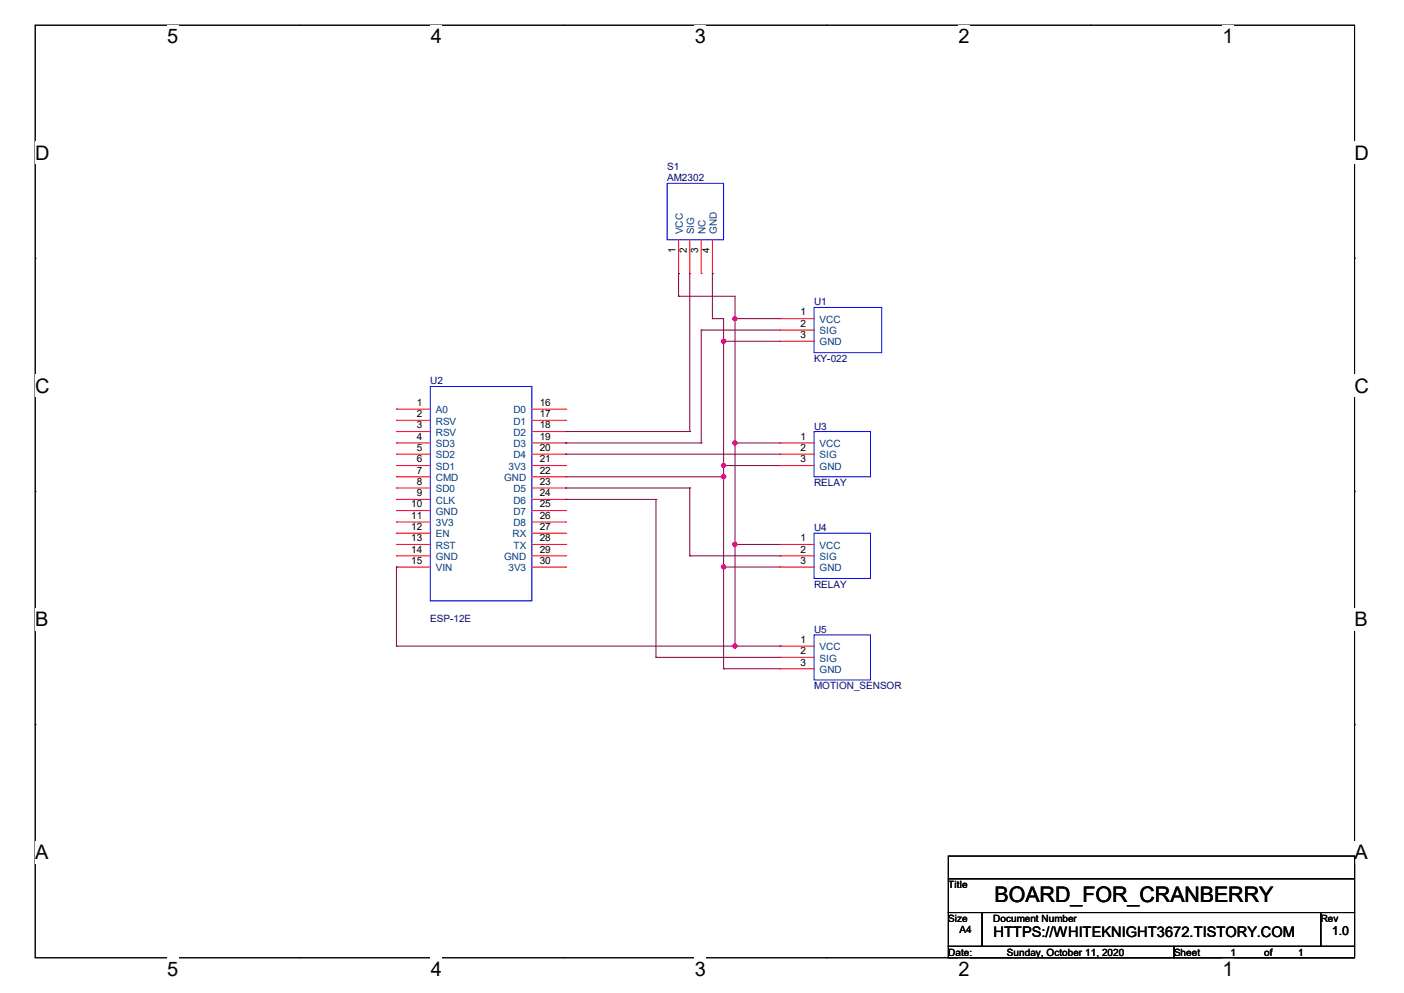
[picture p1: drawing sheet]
<svg xmlns="http://www.w3.org/2000/svg" width="297mm" height="210mm" viewBox="0 0 297 210" stroke-linecap="round" stroke-linejoin="round" font-family="sans-serif">
<path d="M7.5 5.3h279.1v197.3h-279.1z" fill="none" stroke="#000" stroke-width=".21"/>
<g fill="#fff">
<path d="M35.3 5.3h2.4v4.8h-2.4z"/>
<path d="M35.3 202.6h2.4v4.7h-2.4z"/>
</g>
<path d="M63.2 5.3h.1M63.2 202.6h.1" fill="none" stroke="#000" stroke-width=".21"/>
<g fill="#fff">
<path d="M91.1 5.3h2.4v4.8h-2.4z"/>
<path d="M91.1 202.6h2.4v4.7h-2.4z"/>
</g>
<path d="M119.1 5.3h.1M119.1 202.6h.1" fill="none" stroke="#000" stroke-width=".21"/>
<g fill="#fff">
<path d="M147 5.3h2.4v4.8h-2.4z"/>
<path d="M147 202.6h2.4v4.7h-2.4z"/>
</g>
<path d="M174.9 5.3h.1M174.9 202.6h.1" fill="none" stroke="#000" stroke-width=".21"/>
<g fill="#fff">
<path d="M202.8 5.3h2.3v4.8h-2.3z"/>
<path d="M202.8 202.6h2.3v4.7h-2.3z"/>
</g>
<path d="M230.7 5.3h.1M230.7 202.6h.1" fill="none" stroke="#000" stroke-width=".21"/>
<g fill="#fff">
<path d="M258.6 5.3h2.4v4.8h-2.4z"/>
<path d="M258.6 202.6h2.4v4.7h-2.4z"/>
<path d="M7.5 30h3v4.7h-3z"/>
<path d="M286.6 30h3v4.7h-3z"/>
<path d="M7.5 79.2h3v4.8h-3z"/>
<path d="M286.6 79.2h3v4.8h-3z"/>
</g>
<path d="M7.5 54.6h.1M286.6 54.6h.1" fill="none" stroke="#000" stroke-width=".21"/>
<g fill="#fff">
<path d="M7.5 128.6h2.8v4.7h-2.8z"/>
<path d="M286.6 128.6h2.8v4.7h-2.8z"/>
</g>
<path d="M7.5 103.9h.1M286.6 103.9h.1" fill="none" stroke="#000" stroke-width=".21"/>
<g fill="#fff">
<path d="M7.4 177.9h2.9v4.7h-2.9z"/>
<path d="M286.5 177.9h2.9v4.7h-2.9z"/>
</g>
<path d="M7.5 153.2h.1M286.6 153.2h.1M200.6 181.1h86v4.7h-86zM200.6 185.8h86v7.2h-86zM200.6 193h7.2v7.2h-7.2zM207.8 193h71.6v7.2h-71.6zM279.4 193h7.2v7.2h-7.2zM200.6 200.2h47.8v2.4h-47.8zM248.4 200.2h38.2v2.4h-38.2z" fill="none" stroke="#000" stroke-width=".21"/>
<path d="M141.1 38.8h12v11.9h-12zM172.2 65h14.3v9.6h-14.3zM91 81.7h21.5v45.4h-21.5zM172.2 91.3h11.9v9.5h-11.9zM172.2 112.8h11.9v9.5h-11.9zM172.2 134.3h11.9v9.5h-11.9z" fill="none" stroke="#00f" stroke-width=".21"/>
<g fill="none" stroke="#f00" stroke-width=".21">
<path d="M143.6 57.9h.1M143.6 50.7v7.2M145.9 57.9h.1M145.9 50.7v7.2M148.3 57.9h.1M148.3 50.7v7.2M150.7 57.9h.1M150.7 50.7v7.2M165 67.4h.1M165 69.8h.1M165 72.2h.1M165 67.4h7.2"/>
<path d="M165 69.8h7.2M165 72.2h7.2M83.9 86.5h.1M83.9 88.9h.1M83.9 91.3h.1M83.9 93.7h.1M83.9 96.1h.1M83.9 98.5h.1M83.9 93.7h7.1M83.9 96.1h7.1M83.9 98.5h7.1M83.9 86.5h7.1"/>
<path d="M83.9 88.9h7.1M83.9 91.3h7.1M112.5 93.7h7.2M112.5 96.1h7.2M112.5 98.5h7.2M112.5 86.5h7.2M112.5 88.9h7.2M112.5 91.3h7.2M119.7 86.5h.1M119.7 88.9h.1M119.7 91.3h.1M119.7 93.7h.1"/>
<path d="M119.7 96.1h.1M119.7 98.5h.1M165 93.7h.1M165 96.1h.1M165 98.5h.1M165 93.7h7.2M165 96.1h7.2M165 98.5h7.2M83.9 100.8h.1M83.9 103.2h.1M83.9 105.6h.1M83.9 108h.1"/>
<path d="M83.9 110.4h.1M83.9 112.8h.1M83.9 115.1h.1M83.9 117.6h.1M83.9 119.9h.1M83.9 100.8h7.1M83.9 103.2h7.1M83.9 105.6h7.1M83.9 108h7.1M83.9 110.4h7.1M83.9 112.8h7.1M83.9 115.1h7.1"/>
<path d="M83.9 117.6h7.1M83.9 119.9h7.1M112.5 100.8h7.2M112.5 103.2h7.2M112.5 105.6h7.2M112.5 108h7.2M112.5 110.4h7.2M112.5 112.8h7.2M112.5 115.1h7.2M112.5 117.6h7.2M112.5 119.9h7.2M119.7 100.8h.1"/>
<path d="M119.7 103.2h.1M119.7 105.6h.1M119.7 108h.1M119.7 110.4h.1M119.7 112.8h.1M119.7 115.1h.1M119.7 117.6h.1M119.7 119.9h.1M165 115.1h.1M165 117.6h.1M165 119.9h.1M165 115.1h7.2"/>
<path d="M165 117.6h7.2M165 119.9h7.2M165 136.7h.1M165 139h.1M165 136.7h7.2M165 139h7.2M165 141.4h.1M165 141.4h7.2"/>
</g>
<g fill="none" stroke="#800040" stroke-width=".21">
<path d="M143.6 57.9h.1M143.6 57.9v4.8M145.9 57.9v33.4M150.7 57.9h.1M150.7 57.9v9.5M143.6 62.7h.1M143.6 62.7h11.9v74M148.3 69.8h.1M148.3 69.8v23.9M148.3 69.8h16.7M150.7 67.4h.1M150.7 67.4h2.4v74"/>
<path d="M153.1 72.2h.1M153.1 72.2h11.9M155.5 67.4h.1M155.5 67.4h9.5M119.7 93.7h.1M119.7 91.3h.1M119.7 96.1h.1M119.7 93.7h28.6M119.7 91.3h26.2M119.7 96.1h45.3M145.9 91.3h.1M148.3 93.7h.1"/>
<path d="M153.1 98.5h.1M153.1 98.5h11.9M155.5 93.7h.1M155.5 93.7h9.5M83.9 119.9h.1M83.9 119.9v16.8M119.7 103.2h.1M119.7 105.6h.1M119.7 103.2h26.2M119.7 105.6h19.1M119.7 100.8h33.4M138.8 105.6h.1"/>
<path d="M138.8 105.6v33.4M145.9 103.2h.1M145.9 117.6h.1M145.9 103.2v14.4M145.9 117.6h19.1M153.1 100.8h.1M153.1 119.9h.1M153.1 119.9h11.9M155.5 115.1h.1M155.5 115.1h9.5M83.9 136.7h.1M83.9 136.7h81.1"/>
<path d="M138.8 139h.1M138.8 139h26.2M155.5 136.7h.1M165 136.7h.1M153.1 141.4h.1M153.1 141.4h11.9"/>
</g>
<g fill="#f0f" stroke="#f0f" stroke-width=".21">
<circle cx="155.5" cy="136.6" r=".44"/>
<circle cx="155.5" cy="93.7" r=".44"/>
<circle cx="155.5" cy="115.1" r=".44"/>
<circle cx="153.1" cy="72.2" r=".46"/>
<circle cx="153.1" cy="98.4" r=".46"/>
<circle cx="153.1" cy="100.8" r=".46"/>
<circle cx="153.1" cy="119.9" r=".46"/>
<circle cx="155.5" cy="67.4" r=".44"/>
</g>
<text font-size="4.5" x="210.4" y="190.8">BOARD_FOR_CRANBERRY</text>
<g font-size="4.2">
<text x="35.3" y="9.1">5</text>
<text x="91.1" y="9.1">4</text>
<text x="147" y="9.1">3</text>
<text x="202.8" y="9.1">2</text>
<text x="258.6" y="9.1">1</text>
<text x="7.5" y="33.8">D</text>
<text x="286.6" y="33.8">D</text>
<text x="7.5" y="83.1">C</text>
<text x="286.6" y="83.1">C</text>
<text x="7.5" y="132.4">B</text>
<text x="286.6" y="132.4">B</text>
<text x="7.5" y="181.7">A</text>
<text x="286.6" y="181.7">A</text>
<text x="35.3" y="206.4">5</text>
<text x="91.1" y="206.4">4</text>
<text x="147" y="206.4">3</text>
<text x="202.8" y="206.4">2</text>
<text x="258.6" y="206.4">1</text>
</g>
<text font-size="3.1" x="210.1" y="198.2">HTTPS://WHITEKNIGHT3672.TISTORY.COM</text>
<text font-size="2.6" x="281.8" y="197.7">1.0</text>
<g font-size="2.1" fill="#000080">
<text x="141.1" y="35.9">S1</text>
<text x="141.1" y="38.3">AM2302</text>
<text x="172.2" y="64.6">U1</text>
<text x="172.2" y="76.5">KY-022</text>
<text x="91" y="81.3">U2</text>
<text x="172.2" y="90.8">U3</text>
<text x="172.2" y="102.8">RELAY</text>
<text x="172.2" y="112.4">U4</text>
<text x="172.2" y="124.3">RELAY</text>
<text x="91" y="131.4">ESP-12E</text>
<text x="172.2" y="133.8">U5</text>
<text x="172.2" y="145.8">MOTION_SENSOR</text>
</g>
<g font-size="2.1">
<text x="142.9" y="53.6" transform="rotate(-90 142.9 53.6)">1</text>
<text x="145.3" y="53.6" transform="rotate(-90 145.3 53.6)">2</text>
<text x="147.7" y="53.6" transform="rotate(-90 147.7 53.6)">3</text>
<text x="150.1" y="53.6" transform="rotate(-90 150.1 53.6)">4</text>
<text x="169.4" y="66.7">1</text>
<text x="169.4" y="69.1">2</text>
<text x="169.4" y="71.5">3</text>
<text x="88.2" y="85.9">1</text>
<text x="88.2" y="88.2">2</text>
<text x="114.2" y="85.9">16</text>
<text x="114.2" y="88.2">17</text>
<text x="88.2" y="90.6">3</text>
<text x="88.2" y="93">4</text>
<text x="88.2" y="95.4">5</text>
<text x="114.2" y="90.6">18</text>
<text x="114.2" y="93">19</text>
<text x="114.2" y="95.4">20</text>
<text x="169.4" y="93">1</text>
<text x="169.4" y="95.4">2</text>
<text x="88.2" y="97.8">6</text>
<text x="88.2" y="100.2">7</text>
<text x="114.2" y="97.8">21</text>
<text x="114.2" y="100.2">22</text>
<text x="169.4" y="97.8">3</text>
<text x="87" y="107.3">10</text>
<text x="88.2" y="102.5">8</text>
<text x="88.2" y="104.9">9</text>
<text x="114.2" y="102.5">23</text>
<text x="114.2" y="104.9">24</text>
<text x="114.2" y="107.3">25</text>
<text x="87" y="109.7">11</text>
<text x="87" y="112.1">12</text>
<text x="114.2" y="109.7">26</text>
<text x="114.2" y="112.1">27</text>
<text x="87" y="114.5">13</text>
<text x="87" y="116.9">14</text>
<text x="87" y="119.3">15</text>
<text x="114.2" y="114.5">28</text>
<text x="114.2" y="116.9">29</text>
<text x="114.2" y="119.3">30</text>
<text x="169.4" y="114.5">1</text>
<text x="169.4" y="116.9">2</text>
<text x="169.4" y="119.3">3</text>
<text x="169.4" y="136">1</text>
<text x="169.4" y="138.3">2</text>
<text x="169.4" y="140.8">3</text>
<text x="200.6" y="187.8">Title</text>
<text x="200.6" y="194.9">Size</text>
<text x="203" y="197.3">A4</text>
<text x="210.1" y="194.9">Document Number</text>
<text x="279.4" y="194.9">Rev</text>
<text x="200.6" y="202.1">Date:</text>
<text x="213" y="202.1">Sunday, October 11, 2020</text>
<text x="248.4" y="202.1">Sheet</text>
<text x="260.3" y="202.1">1</text>
<text x="267.5" y="202.1">of</text>
<text x="274.6" y="202.1">1</text>
</g>
<g font-size="2.1" fill="#004080">
<text x="144.5" y="49.5" transform="rotate(-90 144.5 49.5)">VCC</text>
<text x="146.9" y="49.5" transform="rotate(-90 146.9 49.5)">SIG</text>
<text x="149.3" y="49.5" transform="rotate(-90 149.3 49.5)">NC</text>
<text x="151.6" y="49.5" transform="rotate(-90 151.6 49.5)">GND</text>
<text x="173.4" y="68.3">VCC</text>
<text x="173.4" y="70.7">SIG</text>
<text x="173.4" y="73.1">GND</text>
<text x="92.2" y="87.4">A0</text>
<text x="92.2" y="89.8">RSV</text>
<text x="108.6" y="87.4">D0</text>
<text x="108.6" y="89.8">D1</text>
<text x="92.2" y="92.2">RSV</text>
<text x="92.2" y="94.6">SD3</text>
<text x="108.6" y="92.2">D2</text>
<text x="108.6" y="94.6">D3</text>
<text x="173.4" y="94.6">VCC</text>
<text x="92.2" y="96.9">SD2</text>
<text x="92.2" y="99.4">SD1</text>
<text x="92.2" y="101.7">CMD</text>
<text x="106.6" y="101.7">GND</text>
<text x="107.6" y="99.4">3V3</text>
<text x="108.6" y="96.9">D4</text>
<text x="173.4" y="96.9">SIG</text>
<text x="173.4" y="99.4">GND</text>
<text x="92.2" y="104.1">SD0</text>
<text x="92.2" y="106.5">CLK</text>
<text x="108.6" y="104.1">D5</text>
<text x="108.6" y="106.5">D6</text>
<text x="92.2" y="108.9">GND</text>
<text x="92.2" y="111.3">3V3</text>
<text x="92.2" y="113.7">EN</text>
<text x="108.4" y="113.7">RX</text>
<text x="108.6" y="108.9">D7</text>
<text x="108.6" y="111.3">D8</text>
<text x="92.2" y="116">RST</text>
<text x="92.2" y="118.4">GND</text>
<text x="106.6" y="118.4">GND</text>
<text x="108.6" y="116">TX</text>
<text x="173.4" y="116">VCC</text>
<text x="173.4" y="118.4">SIG</text>
<text x="92.2" y="120.8">VIN</text>
<text x="107.6" y="120.8">3V3</text>
<text x="173.4" y="120.8">GND</text>
<text x="173.4" y="137.5">VCC</text>
<text x="173.4" y="139.9">SIG</text>
<text x="173.4" y="142.3">GND</text>
</g>
</svg>
